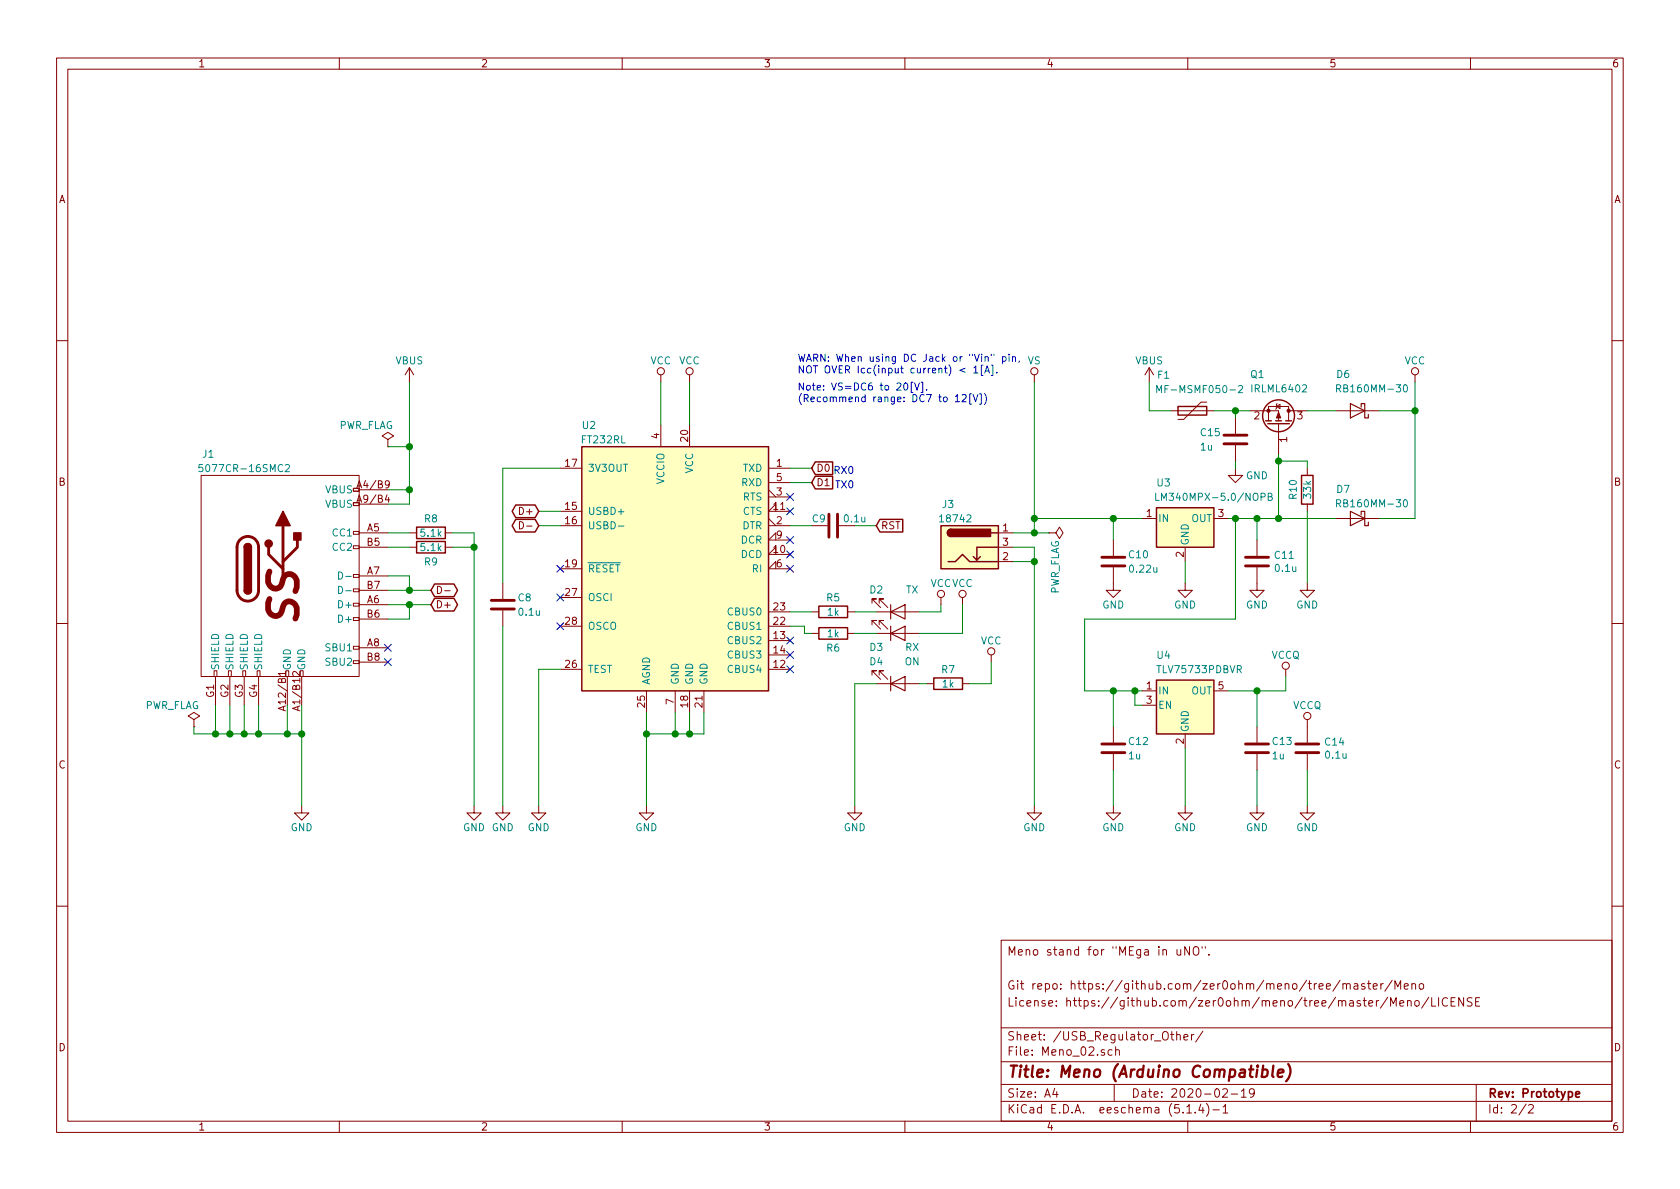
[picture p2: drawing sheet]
EESchema Schematic File Version 4
LIBS:Meno_01-cache
EELAYER 30 0
EELAYER END
$Descr A4 11693 8268
encoding utf-8
Sheet 2 2
Title "Meno (Arduino Compatible)"
Date "2020-02-19"
Rev "Prototype"
Comp ""
Comment1 "License: https://github.com/zer0ohm/meno/tree/master/Meno/LICENSE"
Comment2 "Git repo: https://github.com/zer0ohm/meno/tree/master/Meno"
Comment3 ""
Comment4 "Meno stand for \"MEga in uNO\"."
$EndDescr
Wire Wire Line
	5500 3350 5650 3350
Text GLabel 5650 3250 2    50   Input ~ 0
D0
Text GLabel 5650 3350 2    50   Input ~ 0
D1
$Comp
L power:GND #PWR?
U 1 1
P 4500 5600
AR Path="/5F8EB675" Ref="#PWR?"  Part="1" 
AR Path="/5F895677/5F8EB675" Ref="#PWR?"  Part="1" 
AR Path="/5E4DC0FD/5F8EB675" Ref="#PWR?"  Part="1" 
AR Path="/5E4DD525/5F8EB675" Ref="#PWR029"  Part="1" 
F 0 "#PWR029" H 4500 5350 50  0001 C CNN
F 1 "GND" H 4500 5450 50  0000 C CNN
F 2 "" H 4500 5600 50  0001 C CNN
F 3 "" H 4500 5600 50  0001 C CNN
	1    4500 5600
	1    0    0    -1  
$EndComp
Wire Wire Line
	4700 5100 4500 5100
Wire Wire Line
	4800 5100 4700 5100
Connection ~ 4700 5100
Wire Wire Line
	4900 5100 4800 5100
Connection ~ 4800 5100
Wire Wire Line
	3900 4650 3750 4650
$Comp
L power:GND #PWR?
U 1 1
P 3750 5600
AR Path="/5F8EB687" Ref="#PWR?"  Part="1" 
AR Path="/5F895677/5F8EB687" Ref="#PWR?"  Part="1" 
AR Path="/5E4DC0FD/5F8EB687" Ref="#PWR?"  Part="1" 
AR Path="/5E4DD525/5F8EB687" Ref="#PWR028"  Part="1" 
F 0 "#PWR028" H 3750 5350 50  0001 C CNN
F 1 "GND" H 3750 5450 50  0000 C CNN
F 2 "" H 3750 5600 50  0001 C CNN
F 3 "" H 3750 5600 50  0001 C CNN
	1    3750 5600
	1    0    0    -1  
$EndComp
NoConn ~ 3900 3950
Wire Wire Line
	5500 3650 5650 3650
Wire Wire Line
	5950 3650 6100 3650
Text GLabel 6100 3650 2    50   Input ~ 0
RST
NoConn ~ 5500 3950
NoConn ~ 5500 3750
NoConn ~ 5500 3850
NoConn ~ 5500 3550
NoConn ~ 5500 3450
NoConn ~ 3900 4350
NoConn ~ 3900 4150
$Comp
L power:GND #PWR?
U 1 1
P 3500 5600
AR Path="/5F8EB6A0" Ref="#PWR?"  Part="1" 
AR Path="/5F895677/5F8EB6A0" Ref="#PWR?"  Part="1" 
AR Path="/5E4DC0FD/5F8EB6A0" Ref="#PWR?"  Part="1" 
AR Path="/5E4DD525/5F8EB6A0" Ref="#PWR027"  Part="1" 
F 0 "#PWR027" H 3500 5350 50  0001 C CNN
F 1 "GND" H 3500 5450 50  0000 C CNN
F 2 "" H 3500 5600 50  0001 C CNN
F 3 "" H 3500 5600 50  0001 C CNN
	1    3500 5600
	1    0    0    -1  
$EndComp
$Comp
L Device:C C?
U 1 1
P 3500 4200
AR Path="/5F8EB6A6" Ref="C?"  Part="1" 
AR Path="/5F895677/5F8EB6A6" Ref="C?"  Part="1" 
AR Path="/5E4DC0FD/5F8EB6A6" Ref="C?"  Part="1" 
AR Path="/5E4DD525/5F8EB6A6" Ref="C8"  Part="1" 
F 0 "C8" H 3600 4250 50  0000 L CNN
F 1 "0.1u" H 3600 4150 50  0000 L CNN
F 2 "Capacitor_SMD:C_0805_2012Metric" H 3538 4050 50  0001 C CNN
F 3 "http://akizukidenshi.com/download/ds/murata/grm219f11h104za01.pdf" H 3500 4200 50  0001 C CNN
	1    3500 4200
	1    0    0    -1  
$EndComp
Wire Wire Line
	3500 4050 3500 3250
$Comp
L power:GND #PWR?
U 1 1
P 2100 5600
AR Path="/5F8EB6AD" Ref="#PWR?"  Part="1" 
AR Path="/5F895677/5F8EB6AD" Ref="#PWR?"  Part="1" 
AR Path="/5E4DC0FD/5F8EB6AD" Ref="#PWR?"  Part="1" 
AR Path="/5E4DD525/5F8EB6AD" Ref="#PWR024"  Part="1" 
F 0 "#PWR024" H 2100 5350 50  0001 C CNN
F 1 "GND" H 2100 5450 50  0000 C CNN
F 2 "" H 2100 5600 50  0001 C CNN
F 3 "" H 2100 5600 50  0001 C CNN
	1    2100 5600
	1    0    0    -1  
$EndComp
$Comp
L power:GND #PWR?
U 1 1
P 8250 4050
AR Path="/5F8EB6D4" Ref="#PWR?"  Part="1" 
AR Path="/5F895677/5F8EB6D4" Ref="#PWR?"  Part="1" 
AR Path="/5E4DC0FD/5F8EB6D4" Ref="#PWR?"  Part="1" 
AR Path="/5E4DD525/5F8EB6D4" Ref="#PWR041"  Part="1" 
F 0 "#PWR041" H 8250 3800 50  0001 C CNN
F 1 "GND" H 8250 3900 50  0000 C CNN
F 2 "" H 8250 4050 50  0001 C CNN
F 3 "" H 8250 4050 50  0001 C CNN
	1    8250 4050
	1    0    0    -1  
$EndComp
$Comp
L power:VCC #PWR?
U 1 1
P 9850 2650
AR Path="/5F8EB6DA" Ref="#PWR?"  Part="1" 
AR Path="/5F895677/5F8EB6DA" Ref="#PWR?"  Part="1" 
AR Path="/5E4DC0FD/5F8EB6DA" Ref="#PWR?"  Part="1" 
AR Path="/5E4DD525/5F8EB6DA" Ref="#PWR050"  Part="1" 
F 0 "#PWR050" H 9850 2500 50  0001 C CNN
F 1 "VCC" H 9850 2800 50  0000 C CNN
F 2 "" H 9850 2650 50  0001 C CNN
F 3 "" H 9850 2650 50  0001 C CNN
	1    9850 2650
	1    0    0    -1  
$EndComp
Text Notes 5950 3300 2    50   ~ 0
RX0
Text Notes 5950 3400 2    50   ~ 0
TX0
$Comp
L Device:R R?
U 1 1
P 5800 4250
AR Path="/5F8EB6E4" Ref="R?"  Part="1" 
AR Path="/5F895677/5F8EB6E4" Ref="R?"  Part="1" 
AR Path="/5E4DC0FD/5F8EB6E4" Ref="R?"  Part="1" 
AR Path="/5E4DD525/5F8EB6E4" Ref="R5"  Part="1" 
F 0 "R5" V 5700 4250 50  0000 C CNN
F 1 "1k" V 5800 4250 50  0000 C CNN
F 2 "Resistor_SMD:R_0805_2012Metric" V 5730 4250 50  0001 C CNN
F 3 "https://www.koaglobal.com/-/media/Files/KOA_Global/product/commonpdf/rk73b.pdf" H 5800 4250 50  0001 C CNN
	1    5800 4250
	0    1    1    0   
$EndComp
$Comp
L Device:R R?
U 1 1
P 5800 4400
AR Path="/5F8EB6EA" Ref="R?"  Part="1" 
AR Path="/5F895677/5F8EB6EA" Ref="R?"  Part="1" 
AR Path="/5E4DC0FD/5F8EB6EA" Ref="R?"  Part="1" 
AR Path="/5E4DD525/5F8EB6EA" Ref="R6"  Part="1" 
F 0 "R6" V 5900 4400 50  0000 C CNN
F 1 "1k" V 5800 4400 50  0000 C CNN
F 2 "Resistor_SMD:R_0805_2012Metric" V 5730 4400 50  0001 C CNN
F 3 "https://www.koaglobal.com/-/media/Files/KOA_Global/product/commonpdf/rk73b.pdf" H 5800 4400 50  0001 C CNN
	1    5800 4400
	0    1    1    0   
$EndComp
Wire Wire Line
	5650 4250 5500 4250
Wire Wire Line
	5500 4350 5600 4350
NoConn ~ 5500 4450
NoConn ~ 5500 4550
NoConn ~ 5500 4650
Wire Wire Line
	5950 4250 6100 4250
$Comp
L power:VCC #PWR?
U 1 1
P 4600 2650
AR Path="/5F8EB712" Ref="#PWR?"  Part="1" 
AR Path="/5F895677/5F8EB712" Ref="#PWR?"  Part="1" 
AR Path="/5E4DC0FD/5F8EB712" Ref="#PWR?"  Part="1" 
AR Path="/5E4DD525/5F8EB712" Ref="#PWR030"  Part="1" 
F 0 "#PWR030" H 4600 2500 50  0001 C CNN
F 1 "VCC" H 4600 2800 50  0000 C CNN
F 2 "" H 4600 2650 50  0001 C CNN
F 3 "" H 4600 2650 50  0001 C CNN
	1    4600 2650
	1    0    0    -1  
$EndComp
$Comp
L power:VCC #PWR?
U 1 1
P 4800 2650
AR Path="/5F8EB718" Ref="#PWR?"  Part="1" 
AR Path="/5F895677/5F8EB718" Ref="#PWR?"  Part="1" 
AR Path="/5E4DC0FD/5F8EB718" Ref="#PWR?"  Part="1" 
AR Path="/5E4DD525/5F8EB718" Ref="#PWR031"  Part="1" 
F 0 "#PWR031" H 4800 2500 50  0001 C CNN
F 1 "VCC" H 4800 2800 50  0000 C CNN
F 2 "" H 4800 2650 50  0001 C CNN
F 3 "" H 4800 2650 50  0001 C CNN
	1    4800 2650
	1    0    0    -1  
$EndComp
Wire Wire Line
	5650 3250 5500 3250
$Comp
L Device:C C?
U 1 1
P 8750 3900
AR Path="/5F8EB725" Ref="C?"  Part="1" 
AR Path="/5F895677/5F8EB725" Ref="C?"  Part="1" 
AR Path="/5E4DC0FD/5F8EB725" Ref="C?"  Part="1" 
AR Path="/5E4DD525/5F8EB725" Ref="C11"  Part="1" 
F 0 "C11" H 8865 3946 50  0000 L CNN
F 1 "0.1u" H 8865 3855 50  0000 L CNN
F 2 "Capacitor_SMD:C_0805_2012Metric" H 8788 3750 50  0001 C CNN
F 3 "http://akizukidenshi.com/download/ds/murata/grm219f11h104za01.pdf" H 8750 3900 50  0001 C CNN
	1    8750 3900
	1    0    0    -1  
$EndComp
$Comp
L power:GND #PWR?
U 1 1
P 8750 4050
AR Path="/5F8EB72B" Ref="#PWR?"  Part="1" 
AR Path="/5F895677/5F8EB72B" Ref="#PWR?"  Part="1" 
AR Path="/5E4DC0FD/5F8EB72B" Ref="#PWR?"  Part="1" 
AR Path="/5E4DD525/5F8EB72B" Ref="#PWR044"  Part="1" 
F 0 "#PWR044" H 8750 3800 50  0001 C CNN
F 1 "GND" H 8750 3900 50  0000 C CNN
F 2 "" H 8750 4050 50  0001 C CNN
F 3 "" H 8750 4050 50  0001 C CNN
	1    8750 4050
	1    0    0    -1  
$EndComp
$Comp
L Device:C C?
U 1 1
P 7750 3900
AR Path="/5F8EB731" Ref="C?"  Part="1" 
AR Path="/5F895677/5F8EB731" Ref="C?"  Part="1" 
AR Path="/5E4DC0FD/5F8EB731" Ref="C?"  Part="1" 
AR Path="/5E4DD525/5F8EB731" Ref="C10"  Part="1" 
F 0 "C10" H 7850 3950 50  0000 L CNN
F 1 "0.22u" H 7850 3850 50  0000 L CNN
F 2 "Capacitor_SMD:C_0805_2012Metric" H 7788 3750 50  0001 C CNN
F 3 "https://psearch.jp.murata.com/capacitor/product/GCM21BR71H224KA37%23.html" H 7750 3900 50  0001 C CNN
	1    7750 3900
	1    0    0    -1  
$EndComp
$Comp
L power:GND #PWR?
U 1 1
P 7750 4050
AR Path="/5F8EB737" Ref="#PWR?"  Part="1" 
AR Path="/5F895677/5F8EB737" Ref="#PWR?"  Part="1" 
AR Path="/5E4DC0FD/5F8EB737" Ref="#PWR?"  Part="1" 
AR Path="/5E4DD525/5F8EB737" Ref="#PWR038"  Part="1" 
F 0 "#PWR038" H 7750 3800 50  0001 C CNN
F 1 "GND" H 7750 3900 50  0000 C CNN
F 2 "" H 7750 4050 50  0001 C CNN
F 3 "" H 7750 4050 50  0001 C CNN
	1    7750 4050
	1    0    0    -1  
$EndComp
$Comp
L power:GND #PWR?
U 1 1
P 8250 5600
AR Path="/5F8EB744" Ref="#PWR?"  Part="1" 
AR Path="/5F895677/5F8EB744" Ref="#PWR?"  Part="1" 
AR Path="/5E4DC0FD/5F8EB744" Ref="#PWR?"  Part="1" 
AR Path="/5E4DD525/5F8EB744" Ref="#PWR042"  Part="1" 
F 0 "#PWR042" H 8250 5350 50  0001 C CNN
F 1 "GND" H 8250 5450 50  0000 C CNN
F 2 "" H 8250 5600 50  0001 C CNN
F 3 "" H 8250 5600 50  0001 C CNN
	1    8250 5600
	1    0    0    -1  
$EndComp
$Comp
L power:VCCQ #PWR?
U 1 1
P 8950 4700
AR Path="/5F8EB74A" Ref="#PWR?"  Part="1" 
AR Path="/5F895677/5F8EB74A" Ref="#PWR?"  Part="1" 
AR Path="/5E4DC0FD/5F8EB74A" Ref="#PWR?"  Part="1" 
AR Path="/5E4DD525/5F8EB74A" Ref="#PWR046"  Part="1" 
F 0 "#PWR046" H 8950 4550 50  0001 C CNN
F 1 "VCCQ" H 8950 4850 50  0000 C CNN
F 2 "" H 8950 4700 50  0001 C CNN
F 3 "" H 8950 4700 50  0001 C CNN
	1    8950 4700
	1    0    0    -1  
$EndComp
$Comp
L power:VCCQ #PWR?
U 1 1
P 9100 5050
AR Path="/5F8EB750" Ref="#PWR?"  Part="1" 
AR Path="/5F895677/5F8EB750" Ref="#PWR?"  Part="1" 
AR Path="/5E4DC0FD/5F8EB750" Ref="#PWR?"  Part="1" 
AR Path="/5E4DD525/5F8EB750" Ref="#PWR048"  Part="1" 
F 0 "#PWR048" H 9100 4900 50  0001 C CNN
F 1 "VCCQ" H 9100 5200 50  0000 C CNN
F 2 "" H 9100 5050 50  0001 C CNN
F 3 "" H 9100 5050 50  0001 C CNN
	1    9100 5050
	1    0    0    -1  
$EndComp
$Comp
L Device:C C?
U 1 1
P 9100 5200
AR Path="/5F8EB756" Ref="C?"  Part="1" 
AR Path="/5F895677/5F8EB756" Ref="C?"  Part="1" 
AR Path="/5E4DC0FD/5F8EB756" Ref="C?"  Part="1" 
AR Path="/5E4DD525/5F8EB756" Ref="C14"  Part="1" 
F 0 "C14" H 9215 5246 50  0000 L CNN
F 1 "0.1u" H 9215 5155 50  0000 L CNN
F 2 "Capacitor_SMD:C_0805_2012Metric" H 9138 5050 50  0001 C CNN
F 3 "http://akizukidenshi.com/download/ds/murata/grm219f11h104za01.pdf" H 9100 5200 50  0001 C CNN
	1    9100 5200
	1    0    0    -1  
$EndComp
$Comp
L power:GND #PWR?
U 1 1
P 9100 5600
AR Path="/5F8EB75C" Ref="#PWR?"  Part="1" 
AR Path="/5F895677/5F8EB75C" Ref="#PWR?"  Part="1" 
AR Path="/5E4DC0FD/5F8EB75C" Ref="#PWR?"  Part="1" 
AR Path="/5E4DD525/5F8EB75C" Ref="#PWR049"  Part="1" 
F 0 "#PWR049" H 9100 5350 50  0001 C CNN
F 1 "GND" H 9100 5450 50  0000 C CNN
F 2 "" H 9100 5600 50  0001 C CNN
F 3 "" H 9100 5600 50  0001 C CNN
	1    9100 5600
	1    0    0    -1  
$EndComp
$Comp
L Regulator_Linear:LD39015M33R U?
U 1 1
P 8250 4900
AR Path="/5F8EB762" Ref="U?"  Part="1" 
AR Path="/5F895677/5F8EB762" Ref="U?"  Part="1" 
AR Path="/5E4DC0FD/5F8EB762" Ref="U?"  Part="1" 
AR Path="/5E4DD525/5F8EB762" Ref="U4"  Part="1" 
F 0 "U4" H 8100 5250 50  0000 C CNN
F 1 "TLV75733PDBVR" H 8350 5150 50  0000 C CNN
F 2 "Package_TO_SOT_SMD:SOT-23-5" H 8550 5400 50  0001 C CNN
F 3 "https://www.ti.com/lit/ds/symlink/tlv757p.pdf" H 8550 5400 50  0001 C CNN
	1    8250 4900
	1    0    0    -1  
$EndComp
$Comp
L Device:C C?
U 1 1
P 8750 5200
AR Path="/5F8EB768" Ref="C?"  Part="1" 
AR Path="/5F895677/5F8EB768" Ref="C?"  Part="1" 
AR Path="/5E4DC0FD/5F8EB768" Ref="C?"  Part="1" 
AR Path="/5E4DD525/5F8EB768" Ref="C13"  Part="1" 
F 0 "C13" H 8850 5250 50  0000 L CNN
F 1 "1u" H 8850 5150 50  0000 L CNN
F 2 "Capacitor_SMD:C_0805_2012Metric" H 8788 5050 50  0001 C CNN
F 3 "https://psearch.jp.murata.com/capacitor/product/GRM21BC72A105KE01%23.html" H 8750 5200 50  0001 C CNN
	1    8750 5200
	1    0    0    -1  
$EndComp
$Comp
L power:GND #PWR?
U 1 1
P 8750 5600
AR Path="/5F8EB76E" Ref="#PWR?"  Part="1" 
AR Path="/5F895677/5F8EB76E" Ref="#PWR?"  Part="1" 
AR Path="/5E4DC0FD/5F8EB76E" Ref="#PWR?"  Part="1" 
AR Path="/5E4DD525/5F8EB76E" Ref="#PWR045"  Part="1" 
F 0 "#PWR045" H 8750 5350 50  0001 C CNN
F 1 "GND" H 8750 5450 50  0000 C CNN
F 2 "" H 8750 5600 50  0001 C CNN
F 3 "" H 8750 5600 50  0001 C CNN
	1    8750 5600
	1    0    0    -1  
$EndComp
Wire Wire Line
	8250 3900 8250 4050
Wire Wire Line
	7750 3600 7750 3750
$Comp
L Regulator_Linear:L7805 U?
U 1 1
P 8250 3600
AR Path="/5F8EB77B" Ref="U?"  Part="1" 
AR Path="/5F895677/5F8EB77B" Ref="U?"  Part="1" 
AR Path="/5E4DC0FD/5F8EB77B" Ref="U?"  Part="1" 
AR Path="/5E4DD525/5F8EB77B" Ref="U3"  Part="1" 
F 0 "U3" H 8100 3850 50  0000 C CNN
F 1 "LM340MPX-5.0/NOPB" H 8450 3750 50  0000 C CNN
F 2 "Package_TO_SOT_SMD:SOT-223-3_TabPin2" H 8550 4100 50  0001 C CNN
F 3 "https://www.ti.com/lit/ds/symlink/lm340.pdf" H 8550 4100 50  0001 C CNN
	1    8250 3600
	1    0    0    -1  
$EndComp
Wire Wire Line
	7550 4800 7750 4800
$Comp
L Device:C C?
U 1 1
P 7750 5200
AR Path="/5F8EB789" Ref="C?"  Part="1" 
AR Path="/5F895677/5F8EB789" Ref="C?"  Part="1" 
AR Path="/5E4DC0FD/5F8EB789" Ref="C?"  Part="1" 
AR Path="/5E4DD525/5F8EB789" Ref="C12"  Part="1" 
F 0 "C12" H 7850 5250 50  0000 L CNN
F 1 "1u" H 7850 5150 50  0000 L CNN
F 2 "Capacitor_SMD:C_0805_2012Metric" H 7788 5050 50  0001 C CNN
F 3 "https://psearch.jp.murata.com/capacitor/product/GRM21BC72A105KE01%23.html" H 7750 5200 50  0001 C CNN
	1    7750 5200
	1    0    0    -1  
$EndComp
$Comp
L power:GND #PWR?
U 1 1
P 7750 5600
AR Path="/5F8EB791" Ref="#PWR?"  Part="1" 
AR Path="/5F895677/5F8EB791" Ref="#PWR?"  Part="1" 
AR Path="/5E4DC0FD/5F8EB791" Ref="#PWR?"  Part="1" 
AR Path="/5E4DD525/5F8EB791" Ref="#PWR039"  Part="1" 
F 0 "#PWR039" H 7750 5350 50  0001 C CNN
F 1 "GND" H 7750 5450 50  0000 C CNN
F 2 "" H 7750 5600 50  0001 C CNN
F 3 "" H 7750 5600 50  0001 C CNN
	1    7750 5600
	1    0    0    -1  
$EndComp
Wire Wire Line
	7750 4800 7750 5050
Wire Wire Line
	7550 4300 7550 4800
Wire Wire Line
	8950 4700 8950 4800
Wire Wire Line
	8750 4800 8750 5050
Wire Wire Line
	7950 4900 7900 4900
$Comp
L Device:D_Schottky D?
U 1 1
P 9450 2850
AR Path="/5F8EB7A2" Ref="D?"  Part="1" 
AR Path="/5F895677/5F8EB7A2" Ref="D?"  Part="1" 
AR Path="/5E4DC0FD/5F8EB7A2" Ref="D?"  Part="1" 
AR Path="/5E4DD525/5F8EB7A2" Ref="D6"  Part="1" 
F 0 "D6" H 9550 2600 50  0000 C CNN
F 1 "RB160MM-30" H 9350 2700 50  0000 C CNN
F 2 "Diode_SMD:D_SOD-123F" H 9450 2850 50  0001 C CNN
F 3 "https://fscdn.rohm.com/jp/products/databook/datasheet/discrete/diode/schottky_barrier/rb160mm-30tr-j.pdf" H 9450 2850 50  0001 C CNN
	1    9450 2850
	-1   0    0    1   
$EndComp
Wire Wire Line
	6100 4400 5950 4400
Wire Wire Line
	5600 4350 5600 4400
Wire Wire Line
	5600 4400 5650 4400
$Comp
L Interface_USB:FT232RL U?
U 1 1
P 4700 3950
AR Path="/5F8EB7E3" Ref="U?"  Part="1" 
AR Path="/5F895677/5F8EB7E3" Ref="U?"  Part="1" 
AR Path="/5E4DC0FD/5F8EB7E3" Ref="U?"  Part="1" 
AR Path="/5E4DD525/5F8EB7E3" Ref="U2"  Part="1" 
F 0 "U2" H 4100 4950 50  0000 C CNN
F 1 "FT232RL" H 4200 4850 50  0000 C CNN
F 2 "Package_SO:SSOP-28_5.3x10.2mm_P0.65mm" H 4700 3950 50  0001 C CNN
F 3 "http://www.ftdichip.com/Products/ICs/FT232RL.htm" H 4700 3950 50  0001 C CNN
	1    4700 3950
	1    0    0    -1  
$EndComp
NoConn ~ 2700 4600
NoConn ~ 2700 4500
Wire Wire Line
	2850 3800 2700 3800
Wire Wire Line
	2850 3700 2700 3700
$Comp
L Device:R R?
U 1 1
P 3000 3800
AR Path="/5F8EB80D" Ref="R?"  Part="1" 
AR Path="/5F895677/5F8EB80D" Ref="R?"  Part="1" 
AR Path="/5E4DC0FD/5F8EB80D" Ref="R?"  Part="1" 
AR Path="/5E4DD525/5F8EB80D" Ref="R9"  Part="1" 
F 0 "R9" V 3100 3800 50  0000 C CNN
F 1 "5.1k" V 3000 3800 50  0000 C CNN
F 2 "Resistor_SMD:R_0805_2012Metric" V 2930 3800 50  0001 C CNN
F 3 "https://www.koaglobal.com/-/media/Files/KOA_Global/product/commonpdf/rk73b.pdf" H 3000 3800 50  0001 C CNN
	1    3000 3800
	0    1    1    0   
$EndComp
$Comp
L Device:R R?
U 1 1
P 3000 3700
AR Path="/5F8EB813" Ref="R?"  Part="1" 
AR Path="/5F895677/5F8EB813" Ref="R?"  Part="1" 
AR Path="/5E4DC0FD/5F8EB813" Ref="R?"  Part="1" 
AR Path="/5E4DD525/5F8EB813" Ref="R8"  Part="1" 
F 0 "R8" V 2900 3700 50  0000 C CNN
F 1 "5.1k" V 3000 3700 50  0000 C CNN
F 2 "Resistor_SMD:R_0805_2012Metric" V 2930 3700 50  0001 C CNN
F 3 "https://www.koaglobal.com/-/media/Files/KOA_Global/product/commonpdf/rk73b.pdf" H 3000 3700 50  0001 C CNN
	1    3000 3700
	0    1    1    0   
$EndComp
Wire Wire Line
	2700 4200 2850 4200
Wire Wire Line
	2850 4300 2850 4200
Wire Wire Line
	2700 4300 2850 4300
Connection ~ 2850 4100
Wire Wire Line
	2700 4100 2850 4100
Wire Wire Line
	2850 4000 2850 4100
Wire Wire Line
	2700 4000 2850 4000
$Comp
L Device:Polyfuse F?
U 1 1
P 8300 2850
AR Path="/5F8EB83D" Ref="F?"  Part="1" 
AR Path="/5F895677/5F8EB83D" Ref="F?"  Part="1" 
AR Path="/5E4DC0FD/5F8EB83D" Ref="F?"  Part="1" 
AR Path="/5E4DD525/5F8EB83D" Ref="F1"  Part="1" 
F 0 "F1" V 8050 2650 50  0000 C CNN
F 1 "MF-MSMF050-2" V 8150 2900 50  0000 C CNN
F 2 "Fuse:Fuse_1812_4532Metric" H 8350 2650 50  0001 L CNN
F 3 "https://www.bourns.com/docs/Product-Datasheets/mfmsmf.pdf" H 8300 2850 50  0001 C CNN
	1    8300 2850
	0    1    1    0   
$EndComp
$Comp
L power:PWR_FLAG #FLG?
U 1 1
P 7300 3700
AR Path="/5F8EB6C3" Ref="#FLG?"  Part="1" 
AR Path="/5F895677/5F8EB6C3" Ref="#FLG?"  Part="1" 
AR Path="/5E4DC0FD/5F8EB6C3" Ref="#FLG?"  Part="1" 
AR Path="/5E4DD525/5F8EB6C3" Ref="#FLG05"  Part="1" 
F 0 "#FLG05" H 7300 3775 50  0001 C CNN
F 1 "PWR_FLAG" H 7350 3750 50  0000 L CNN
F 2 "" H 7300 3700 50  0001 C CNN
F 3 "~" H 7300 3700 50  0001 C CNN
	1    7300 3700
	0    1    1    0   
$EndComp
$Comp
L power:GND #PWR?
U 1 1
P 7200 5600
AR Path="/5F8EB6CE" Ref="#PWR?"  Part="1" 
AR Path="/5F895677/5F8EB6CE" Ref="#PWR?"  Part="1" 
AR Path="/5E4DC0FD/5F8EB6CE" Ref="#PWR?"  Part="1" 
AR Path="/5E4DD525/5F8EB6CE" Ref="#PWR037"  Part="1" 
F 0 "#PWR037" H 7200 5350 50  0001 C CNN
F 1 "GND" H 7200 5450 50  0000 C CNN
F 2 "" H 7200 5600 50  0001 C CNN
F 3 "" H 7200 5600 50  0001 C CNN
	1    7200 5600
	1    0    0    -1  
$EndComp
Text GLabel 3750 3550 0    50   BiDi ~ 0
D+
Text GLabel 3750 3650 0    50   BiDi ~ 0
D-
Wire Wire Line
	3750 3550 3900 3550
Wire Wire Line
	3750 3650 3900 3650
Wire Wire Line
	3150 3700 3300 3700
Wire Wire Line
	3150 3800 3300 3800
$Comp
L Device:C C?
U 1 1
P 5800 3650
AR Path="/5F8EB690" Ref="C?"  Part="1" 
AR Path="/5F895677/5F8EB690" Ref="C?"  Part="1" 
AR Path="/5E4DC0FD/5F8EB690" Ref="C?"  Part="1" 
AR Path="/5E4DD525/5F8EB690" Ref="C9"  Part="1" 
F 0 "C9" V 5750 3550 50  0000 C CNN
F 1 "0.1u" V 5750 3800 50  0000 C CNN
F 2 "Capacitor_SMD:C_0805_2012Metric" H 5838 3500 50  0001 C CNN
F 3 "http://akizukidenshi.com/download/ds/murata/grm219f11h104za01.pdf" H 5800 3650 50  0001 C CNN
	1    5800 3650
	0    1    1    0   
$EndComp
Connection ~ 2850 4200
Wire Wire Line
	2850 4200 3000 4200
Wire Wire Line
	2850 4100 3000 4100
Text GLabel 3000 4100 2    50   BiDi ~ 0
D-
Text GLabel 3000 4200 2    50   BiDi ~ 0
D+
Connection ~ 3300 3800
Wire Wire Line
	3300 3800 3300 3700
Wire Wire Line
	8550 3600 8600 3600
$Comp
L power:PWR_FLAG #FLG0102
U 1 1
P 1350 5050
F 0 "#FLG0102" H 1350 5125 50  0001 C CNN
F 1 "PWR_FLAG" H 1200 5200 50  0000 C CNN
F 2 "" H 1350 5050 50  0001 C CNN
F 3 "~" H 1350 5050 50  0001 C CNN
	1    1350 5050
	1    0    0    -1  
$EndComp
$Comp
L Device:Q_PMOS_GSD Q1
U 1 1
P 8900 2950
F 0 "Q1" V 9250 2750 50  0000 L CNN
F 1 "IRLML6402" V 9150 2750 50  0000 L CNN
F 2 "Package_TO_SOT_SMD:SOT-23" H 9100 3050 50  0001 C CNN
F 3 "https://www.infineon.com/dgdl/irlml6402pbf.pdf?fileId=5546d462533600a401535668d5c2263c" H 8900 2950 50  0001 C CNN
	1    8900 2950
	0    1    -1   0   
$EndComp
$Comp
L power:VBUS #PWR0103
U 1 1
P 8000 2650
F 0 "#PWR0103" H 8000 2500 50  0001 C CNN
F 1 "VBUS" H 8000 2800 50  0000 C CNN
F 2 "" H 8000 2650 50  0001 C CNN
F 3 "" H 8000 2650 50  0001 C CNN
	1    8000 2650
	1    0    0    -1  
$EndComp
$Comp
L power:GND #PWR?
U 1 1
P 3300 5600
AR Path="/5E4F1A3E" Ref="#PWR?"  Part="1" 
AR Path="/5F895677/5E4F1A3E" Ref="#PWR?"  Part="1" 
AR Path="/5E4DC0FD/5E4F1A3E" Ref="#PWR?"  Part="1" 
AR Path="/5E4DD525/5E4F1A3E" Ref="#PWR026"  Part="1" 
F 0 "#PWR026" H 3300 5350 50  0001 C CNN
F 1 "GND" H 3300 5450 50  0000 C CNN
F 2 "" H 3300 5600 50  0001 C CNN
F 3 "" H 3300 5600 50  0001 C CNN
	1    3300 5600
	1    0    0    -1  
$EndComp
Wire Wire Line
	3500 3250 3900 3250
Wire Wire Line
	8600 3600 8600 4300
Wire Wire Line
	7550 4300 8600 4300
Connection ~ 8600 3600
Wire Wire Line
	8750 3750 8750 3600
$Comp
L Device:D_Schottky D?
U 1 1
P 9450 3600
AR Path="/5E59194F" Ref="D?"  Part="1" 
AR Path="/5F895677/5E59194F" Ref="D?"  Part="1" 
AR Path="/5E4DC0FD/5E59194F" Ref="D?"  Part="1" 
AR Path="/5E4DD525/5E59194F" Ref="D7"  Part="1" 
F 0 "D7" H 9550 3400 50  0000 C CNN
F 1 "RB160MM-30" H 9350 3500 50  0000 C CNN
F 2 "Diode_SMD:D_SOD-123F" H 9450 3600 50  0001 C CNN
F 3 "https://fscdn.rohm.com/jp/products/databook/datasheet/discrete/diode/schottky_barrier/rb160mm-30tr-j.pdf" H 9450 3600 50  0001 C CNN
	1    9450 3600
	-1   0    0    1   
$EndComp
Text Notes 5550 2800 0    50   ~ 0
Note: VS=DC6 to 20[V].\n(Recommend range: DC7 to 12[V])
Wire Wire Line
	7200 3700 7300 3700
Connection ~ 8900 3600
$Comp
L power:GND #PWR0104
U 1 1
P 9100 4050
F 0 "#PWR0104" H 9100 3800 50  0001 C CNN
F 1 "GND" H 9100 3900 50  0000 C CNN
F 2 "" H 9100 4050 50  0001 C CNN
F 3 "" H 9100 4050 50  0001 C CNN
	1    9100 4050
	1    0    0    -1  
$EndComp
Wire Wire Line
	8900 3150 8900 3200
Connection ~ 8900 3200
Wire Wire Line
	8900 3200 8900 3600
Wire Wire Line
	9100 2850 9300 2850
Wire Wire Line
	8900 3600 9300 3600
Wire Wire Line
	9100 3200 9100 3250
Wire Wire Line
	8900 3200 9100 3200
Wire Wire Line
	9100 3550 9100 4050
Wire Wire Line
	9600 3600 9850 3600
Wire Wire Line
	9850 2650 9850 2850
Wire Wire Line
	9600 2850 9850 2850
Connection ~ 9850 2850
Wire Wire Line
	9850 2850 9850 3600
Wire Wire Line
	8000 2850 8000 2650
Connection ~ 8750 3600
Wire Wire Line
	8750 3600 8900 3600
Wire Wire Line
	8600 3600 8750 3600
Connection ~ 8750 4800
Wire Wire Line
	8750 4800 8950 4800
Wire Wire Line
	8550 4800 8750 4800
Connection ~ 7750 3600
Wire Wire Line
	7750 3600 7950 3600
Connection ~ 7750 4800
Wire Wire Line
	8150 2850 8000 2850
$Comp
L power:VS #PWR?
U 1 1
P 7200 2650
AR Path="/5F8EB6BA" Ref="#PWR?"  Part="1" 
AR Path="/5F895677/5F8EB6BA" Ref="#PWR?"  Part="1" 
AR Path="/5E4DC0FD/5F8EB6BA" Ref="#PWR?"  Part="1" 
AR Path="/5E4DD525/5F8EB6BA" Ref="#PWR036"  Part="1" 
F 0 "#PWR036" H 7000 2500 50  0001 C CNN
F 1 "VS" H 7200 2800 50  0000 C CNN
F 2 "" H 7200 2650 50  0001 C CNN
F 3 "" H 7200 2650 50  0001 C CNN
	1    7200 2650
	1    0    0    -1  
$EndComp
Wire Wire Line
	4600 2650 4600 2950
Wire Wire Line
	4800 2650 4800 2950
$Comp
L Device:LED D?
U 1 1
P 6250 4400
AR Path="/5F8EB6FC" Ref="D?"  Part="1" 
AR Path="/5F895677/5F8EB6FC" Ref="D?"  Part="1" 
AR Path="/5E4DC0FD/5F8EB6FC" Ref="D?"  Part="1" 
AR Path="/5E4DD525/5F8EB6FC" Ref="D3"  Part="1" 
F 0 "D3" H 6100 4500 50  0000 C CNN
F 1 "RX" H 6350 4500 50  0000 C CNN
F 2 "LED_SMD:LED_0805_2012Metric" H 6250 4400 50  0001 C CNN
F 3 "~" H 6250 4400 50  0001 C CNN
	1    6250 4400
	1    0    0    1   
$EndComp
$Comp
L Device:LED D?
U 1 1
P 6250 4250
AR Path="/5F8EB6F5" Ref="D?"  Part="1" 
AR Path="/5F895677/5F8EB6F5" Ref="D?"  Part="1" 
AR Path="/5E4DC0FD/5F8EB6F5" Ref="D?"  Part="1" 
AR Path="/5E4DD525/5F8EB6F5" Ref="D2"  Part="1" 
F 0 "D2" H 6100 4100 50  0000 C CNN
F 1 "TX" H 6350 4100 50  0000 C CNN
F 2 "LED_SMD:LED_0805_2012Metric" H 6250 4250 50  0001 C CNN
F 3 "~" H 6250 4250 50  0001 C CNN
	1    6250 4250
	1    0    0    1   
$EndComp
Wire Wire Line
	6400 4400 6700 4400
Wire Wire Line
	6400 4250 6550 4250
Wire Wire Line
	6450 4750 6400 4750
Wire Wire Line
	6100 4750 5950 4750
$Comp
L power:GND #PWR?
U 1 1
P 5950 5600
AR Path="/5F8EB7D3" Ref="#PWR?"  Part="1" 
AR Path="/5F895677/5F8EB7D3" Ref="#PWR?"  Part="1" 
AR Path="/5E4DC0FD/5F8EB7D3" Ref="#PWR?"  Part="1" 
AR Path="/5E4DD525/5F8EB7D3" Ref="#PWR032"  Part="1" 
F 0 "#PWR032" H 5950 5350 50  0001 C CNN
F 1 "GND" H 5950 5450 50  0000 C CNN
F 2 "" H 5950 5600 50  0001 C CNN
F 3 "" H 5950 5600 50  0001 C CNN
	1    5950 5600
	-1   0    0    -1  
$EndComp
$Comp
L Device:R R?
U 1 1
P 6600 4750
AR Path="/5F8EB7C6" Ref="R?"  Part="1" 
AR Path="/5F895677/5F8EB7C6" Ref="R?"  Part="1" 
AR Path="/5E4DC0FD/5F8EB7C6" Ref="R?"  Part="1" 
AR Path="/5E4DD525/5F8EB7C6" Ref="R7"  Part="1" 
F 0 "R7" V 6500 4750 50  0000 C CNN
F 1 "1k" V 6600 4750 50  0000 C CNN
F 2 "Resistor_SMD:R_0805_2012Metric" V 6530 4750 50  0001 C CNN
F 3 "https://www.koaglobal.com/-/media/Files/KOA_Global/product/commonpdf/rk73b.pdf" H 6600 4750 50  0001 C CNN
	1    6600 4750
	0    1    1    0   
$EndComp
Wire Wire Line
	3500 4350 3500 5600
Wire Wire Line
	3750 4650 3750 5600
Wire Wire Line
	7750 5350 7750 5600
Wire Wire Line
	8250 5200 8250 5600
Wire Wire Line
	8750 5600 8750 5350
Wire Wire Line
	9100 5600 9100 5350
Wire Wire Line
	7050 3700 7200 3700
Wire Wire Line
	7200 3900 7050 3900
Wire Wire Line
	7050 3800 7200 3800
$Comp
L Connector:Barrel_Jack_Switch J?
U 1 1
P 6750 3800
AR Path="/5F8EB6B3" Ref="J?"  Part="1" 
AR Path="/5F895677/5F8EB6B3" Ref="J?"  Part="1" 
AR Path="/5E4DC0FD/5F8EB6B3" Ref="J?"  Part="1" 
AR Path="/5E4DD525/5F8EB6B3" Ref="J3"  Part="1" 
F 0 "J3" H 6600 4100 50  0000 C CNN
F 1 "18742" H 6650 4000 50  0000 C CNN
F 2 "CUI_PJ-102A:CUI_PJ-102A" H 6800 3760 50  0001 C CNN
F 3 "https://www.cuidevices.com/product/resource/pj-102a.pdf" H 6800 3760 50  0001 C CNN
	1    6750 3800
	1    0    0    -1  
$EndComp
Connection ~ 7200 3900
Wire Wire Line
	7200 3900 7200 5600
Wire Wire Line
	7200 3800 7200 3900
Connection ~ 7200 3700
$Comp
L power:VCC #PWR?
U 1 1
P 6700 4200
AR Path="/5F8EB70C" Ref="#PWR?"  Part="1" 
AR Path="/5F895677/5F8EB70C" Ref="#PWR?"  Part="1" 
AR Path="/5E4DC0FD/5F8EB70C" Ref="#PWR?"  Part="1" 
AR Path="/5E4DD525/5F8EB70C" Ref="#PWR034"  Part="1" 
F 0 "#PWR034" H 6700 4050 50  0001 C CNN
F 1 "VCC" H 6700 4350 50  0000 C CNN
F 2 "" H 6700 4200 50  0001 C CNN
F 3 "" H 6700 4200 50  0001 C CNN
	1    6700 4200
	1    0    0    -1  
$EndComp
Connection ~ 7200 3600
Wire Wire Line
	7200 3600 7200 3700
Wire Wire Line
	7200 2650 7200 3600
Wire Wire Line
	7200 3600 7750 3600
Wire Wire Line
	5950 4750 5950 5600
Connection ~ 4500 5100
Wire Wire Line
	4500 5100 4500 5600
Wire Wire Line
	4500 4950 4500 5100
Wire Wire Line
	4700 4950 4700 5100
Wire Wire Line
	4800 4950 4800 5100
Wire Wire Line
	4900 4950 4900 5100
$Comp
L power:VCC #PWR?
U 1 1
P 6550 4200
AR Path="/5E64836B" Ref="#PWR?"  Part="1" 
AR Path="/5F895677/5E64836B" Ref="#PWR?"  Part="1" 
AR Path="/5E4DC0FD/5E64836B" Ref="#PWR?"  Part="1" 
AR Path="/5E4DD525/5E64836B" Ref="#PWR033"  Part="1" 
F 0 "#PWR033" H 6550 4050 50  0001 C CNN
F 1 "VCC" H 6550 4350 50  0000 C CNN
F 2 "" H 6550 4200 50  0001 C CNN
F 3 "" H 6550 4200 50  0001 C CNN
	1    6550 4200
	1    0    0    -1  
$EndComp
Wire Wire Line
	6550 4200 6550 4250
Wire Wire Line
	6700 4200 6700 4400
$Comp
L power:VCC #PWR?
U 1 1
P 6900 4600
AR Path="/5E64EE68" Ref="#PWR?"  Part="1" 
AR Path="/5F895677/5E64EE68" Ref="#PWR?"  Part="1" 
AR Path="/5E4DC0FD/5E64EE68" Ref="#PWR?"  Part="1" 
AR Path="/5E4DD525/5E64EE68" Ref="#PWR035"  Part="1" 
F 0 "#PWR035" H 6900 4450 50  0001 C CNN
F 1 "VCC" H 6900 4750 50  0000 C CNN
F 2 "" H 6900 4600 50  0001 C CNN
F 3 "" H 6900 4600 50  0001 C CNN
	1    6900 4600
	1    0    0    -1  
$EndComp
Wire Wire Line
	6900 4600 6900 4750
Wire Wire Line
	6750 4750 6900 4750
Wire Wire Line
	8600 2850 8700 2850
Wire Wire Line
	8450 2850 8600 2850
Connection ~ 8600 2850
Wire Wire Line
	8600 2900 8600 2850
$Comp
L Device:LED D?
U 1 1
P 6250 4750
AR Path="/5F8EB7CD" Ref="D?"  Part="1" 
AR Path="/5F895677/5F8EB7CD" Ref="D?"  Part="1" 
AR Path="/5E4DC0FD/5F8EB7CD" Ref="D?"  Part="1" 
AR Path="/5E4DD525/5F8EB7CD" Ref="D4"  Part="1" 
F 0 "D4" H 6100 4600 50  0000 C CNN
F 1 "ON" H 6350 4600 50  0000 C CNN
F 2 "LED_SMD:LED_0805_2012Metric" H 6250 4750 50  0001 C CNN
F 3 "~" H 6250 4750 50  0001 C CNN
	1    6250 4750
	1    0    0    1   
$EndComp
Wire Wire Line
	8600 3250 8600 3200
$Comp
L power:GND #PWR?
U 1 1
P 8600 3250
AR Path="/5F8EB7B7" Ref="#PWR?"  Part="1" 
AR Path="/5F895677/5F8EB7B7" Ref="#PWR?"  Part="1" 
AR Path="/5E4DC0FD/5F8EB7B7" Ref="#PWR?"  Part="1" 
AR Path="/5E4DD525/5F8EB7B7" Ref="#PWR043"  Part="1" 
F 0 "#PWR043" H 8600 3000 50  0001 C CNN
F 1 "GND" H 8750 3200 50  0000 C CNN
F 2 "" H 8600 3250 50  0001 C CNN
F 3 "" H 8600 3250 50  0001 C CNN
	1    8600 3250
	1    0    0    -1  
$EndComp
$Comp
L Device:C C?
U 1 1
P 8600 3050
AR Path="/5F8EB7A8" Ref="C?"  Part="1" 
AR Path="/5F895677/5F8EB7A8" Ref="C?"  Part="1" 
AR Path="/5E4DC0FD/5F8EB7A8" Ref="C?"  Part="1" 
AR Path="/5E4DD525/5F8EB7A8" Ref="C15"  Part="1" 
F 0 "C15" H 8350 3100 50  0000 L CNN
F 1 "1u" H 8350 3000 50  0000 L CNN
F 2 "Capacitor_SMD:C_0805_2012Metric" H 8638 2900 50  0001 C CNN
F 3 "https://psearch.jp.murata.com/capacitor/product/GRM21BC72A105KE01%23.html" H 8600 3050 50  0001 C CNN
	1    8600 3050
	1    0    0    -1  
$EndComp
$Comp
L 5077CR-16SMC2-BK-TR:5077CR-16SMC2-BK-TR J?
U 1 1
P 2100 4700
AR Path="/5F8EB830" Ref="J?"  Part="1" 
AR Path="/5F895677/5F8EB830" Ref="J?"  Part="1" 
AR Path="/5E4DC0FD/5F8EB830" Ref="J?"  Part="1" 
AR Path="/5E4DD525/5F8EB830" Ref="J1"  Part="1" 
F 0 "J1" H 1450 6250 50  0000 C CNN
F 1 "5077CR-16SMC2" H 1700 6150 50  0000 C CNN
F 2 "5077CR-16SMC2-BK-TR:GCT_USB4105-GF-A" H 2250 4700 50  0001 C CNN
F 3 "https://www.usb.org/sites/default/files/documents/usb_type-c.zip" H 2250 4700 50  0001 C CNN
	1    2100 4700
	1    0    0    -1  
$EndComp
Wire Wire Line
	3300 3800 3300 5600
Wire Wire Line
	7900 4800 7950 4800
Connection ~ 7900 4800
Wire Wire Line
	7750 4800 7900 4800
Wire Wire Line
	7900 4900 7900 4800
Text Notes 5550 2600 0    50   ~ 0
WARN: When using DC Jack or "Vin" pin, \nNOT OVER Icc(input current) < 1[A].
$Comp
L Device:R R10
U 1 1
P 9100 3400
F 0 "R10" V 9000 3400 50  0000 C CNN
F 1 "33k" V 9100 3400 50  0000 C CNN
F 2 "Resistor_SMD:R_0805_2012Metric" V 9030 3400 50  0001 C CNN
F 3 "https://www.koaglobal.com/-/media/Files/KOA_Global/product/commonpdf/rk73b.pdf" H 9100 3400 50  0001 C CNN
	1    9100 3400
	1    0    0    -1  
$EndComp
Wire Wire Line
	2700 3500 2850 3500
Wire Wire Line
	2850 3500 2850 3400
Wire Wire Line
	2700 3400 2850 3400
Connection ~ 2850 3400
$Comp
L power:VBUS #PWR0105
U 1 1
P 2850 2650
F 0 "#PWR0105" H 2850 2500 50  0001 C CNN
F 1 "VBUS" H 2850 2800 50  0000 C CNN
F 2 "" H 2850 2650 50  0001 C CNN
F 3 "" H 2850 2650 50  0001 C CNN
	1    2850 2650
	1    0    0    -1  
$EndComp
Wire Wire Line
	2850 2650 2850 3100
$Comp
L power:PWR_FLAG #FLG0101
U 1 1
P 2700 3100
F 0 "#FLG0101" H 2700 3175 50  0001 C CNN
F 1 "PWR_FLAG" H 2550 3250 50  0000 C CNN
F 2 "" H 2700 3100 50  0001 C CNN
F 3 "~" H 2700 3100 50  0001 C CNN
	1    2700 3100
	1    0    0    -1  
$EndComp
Wire Wire Line
	2850 3100 2700 3100
Connection ~ 2850 3100
Wire Wire Line
	2850 3100 2850 3400
Wire Wire Line
	2000 5100 2100 5100
Connection ~ 2100 5100
Wire Wire Line
	2100 5100 2100 5600
Wire Wire Line
	2100 4900 2100 5100
Wire Wire Line
	2000 4900 2000 5100
Wire Wire Line
	1800 5100 2000 5100
Connection ~ 2000 5100
Wire Wire Line
	1800 4900 1800 5100
Wire Wire Line
	1800 5100 1700 5100
Connection ~ 1800 5100
Wire Wire Line
	1700 4900 1700 5100
Wire Wire Line
	1700 5100 1600 5100
Connection ~ 1700 5100
Wire Wire Line
	1600 4900 1600 5100
Wire Wire Line
	1600 5100 1500 5100
Connection ~ 1600 5100
Wire Wire Line
	1500 5100 1350 5100
Wire Wire Line
	1350 5100 1350 5050
Connection ~ 1500 5100
Wire Wire Line
	1500 4900 1500 5100
$EndSCHEMATC
